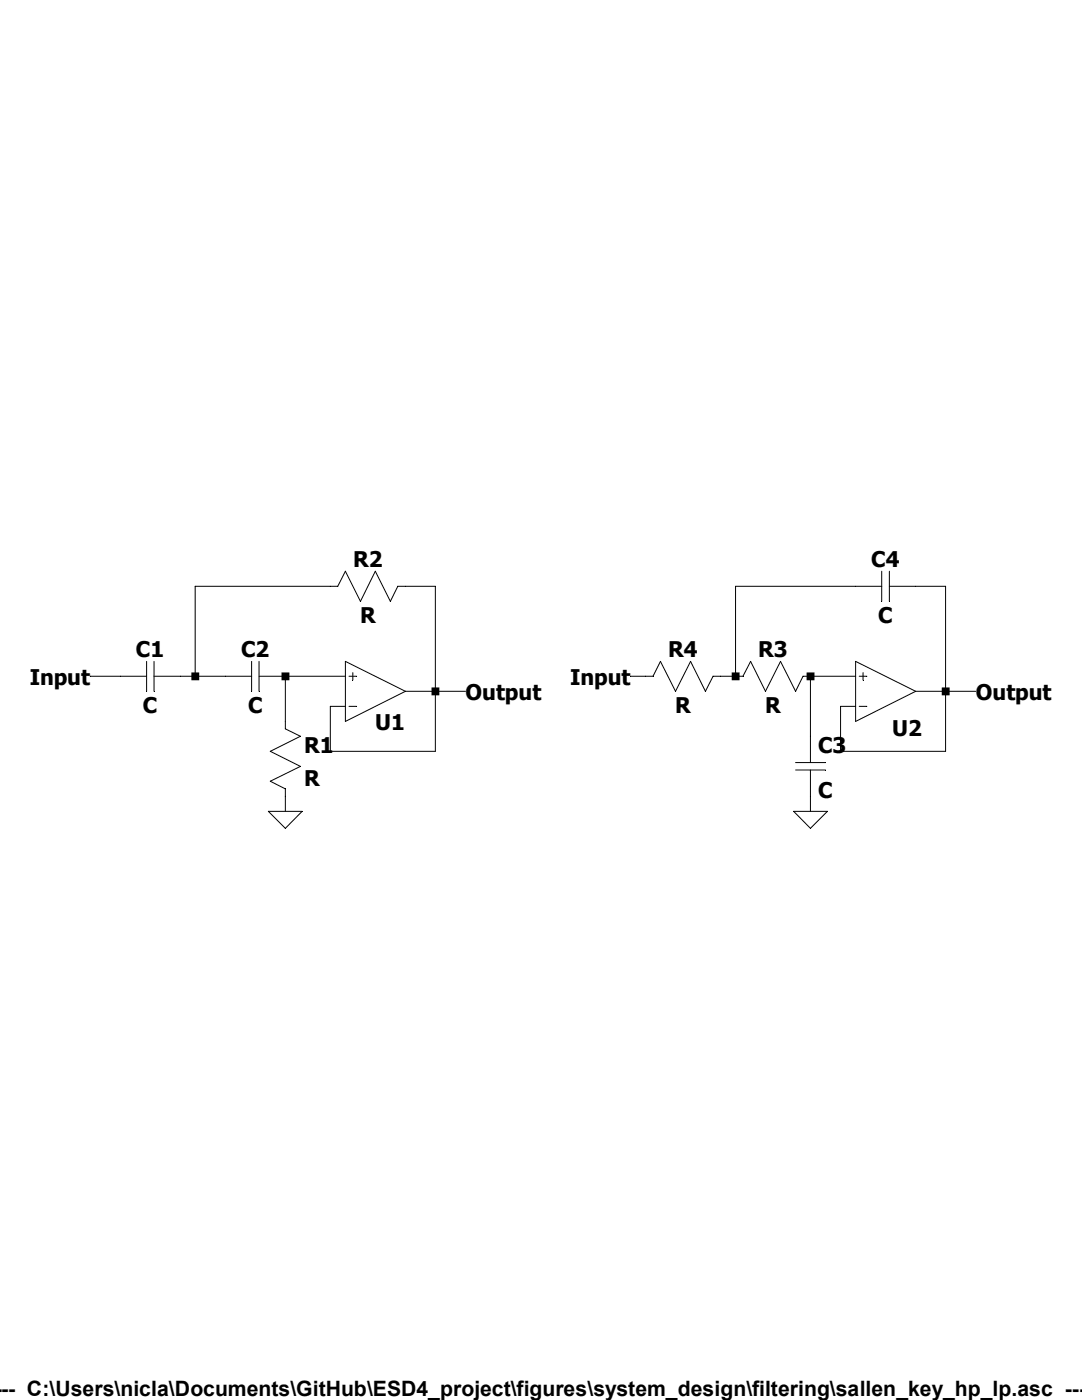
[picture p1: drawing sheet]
Version 4
SHEET 1 880 680
WIRE 48 48 -96 48
WIRE 160 48 128 48
WIRE 608 48 480 48
WIRE 704 48 672 48
WIRE -176 144 -208 144
WIRE -96 144 -96 48
WIRE -96 144 -112 144
WIRE -64 144 -96 144
WIRE 64 144 0 144
WIRE 384 144 368 144
WIRE 480 144 480 48
WIRE 480 144 464 144
WIRE 608 144 560 144
WIRE 160 160 160 48
WIRE 160 160 128 160
WIRE 192 160 160 160
WIRE 704 160 704 48
WIRE 704 160 672 160
WIRE 736 160 704 160
WIRE 64 176 48 176
WIRE 608 176 592 176
WIRE 0 192 0 144
WIRE 560 208 560 144
WIRE 48 224 48 176
WIRE 160 224 160 160
WIRE 160 224 48 224
WIRE 592 224 592 176
WIRE 704 224 704 160
WIRE 704 224 592 224
WIRE 0 288 0 272
WIRE 560 288 560 272
FLAG 0 288 0
FLAG -208 144 Input
FLAG 192 160 Output
FLAG 560 288 0
FLAG 368 144 Input
FLAG 736 160 Output
SYMBOL OpAmps\\opamp 96 224 M180
SYMATTR InstName U1
SYMBOL OpAmps\\opamp 640 224 M180
WINDOW 0 7 26 Left 2
SYMATTR InstName U2
SYMBOL cap -112 128 R90
WINDOW 0 0 32 VBottom 2
WINDOW 3 32 32 VTop 2
SYMATTR InstName C1
SYMBOL cap 0 128 R90
WINDOW 0 0 32 VBottom 2
WINDOW 3 32 32 VTop 2
SYMATTR InstName C2
SYMBOL res -16 176 R0
SYMATTR InstName R1
SYMBOL res 144 32 R90
WINDOW 0 0 56 VBottom 2
WINDOW 3 32 56 VTop 2
SYMATTR InstName R2
SYMBOL res 576 128 R90
WINDOW 0 0 56 VBottom 2
WINDOW 3 32 56 VTop 2
SYMATTR InstName R3
SYMBOL res 480 128 R90
WINDOW 0 0 56 VBottom 2
WINDOW 3 32 56 VTop 2
SYMATTR InstName R4
SYMBOL cap 544 208 R0
SYMATTR InstName C3
SYMBOL cap 672 32 R90
WINDOW 0 0 32 VBottom 2
WINDOW 3 32 32 VTop 2
SYMATTR InstName C4
